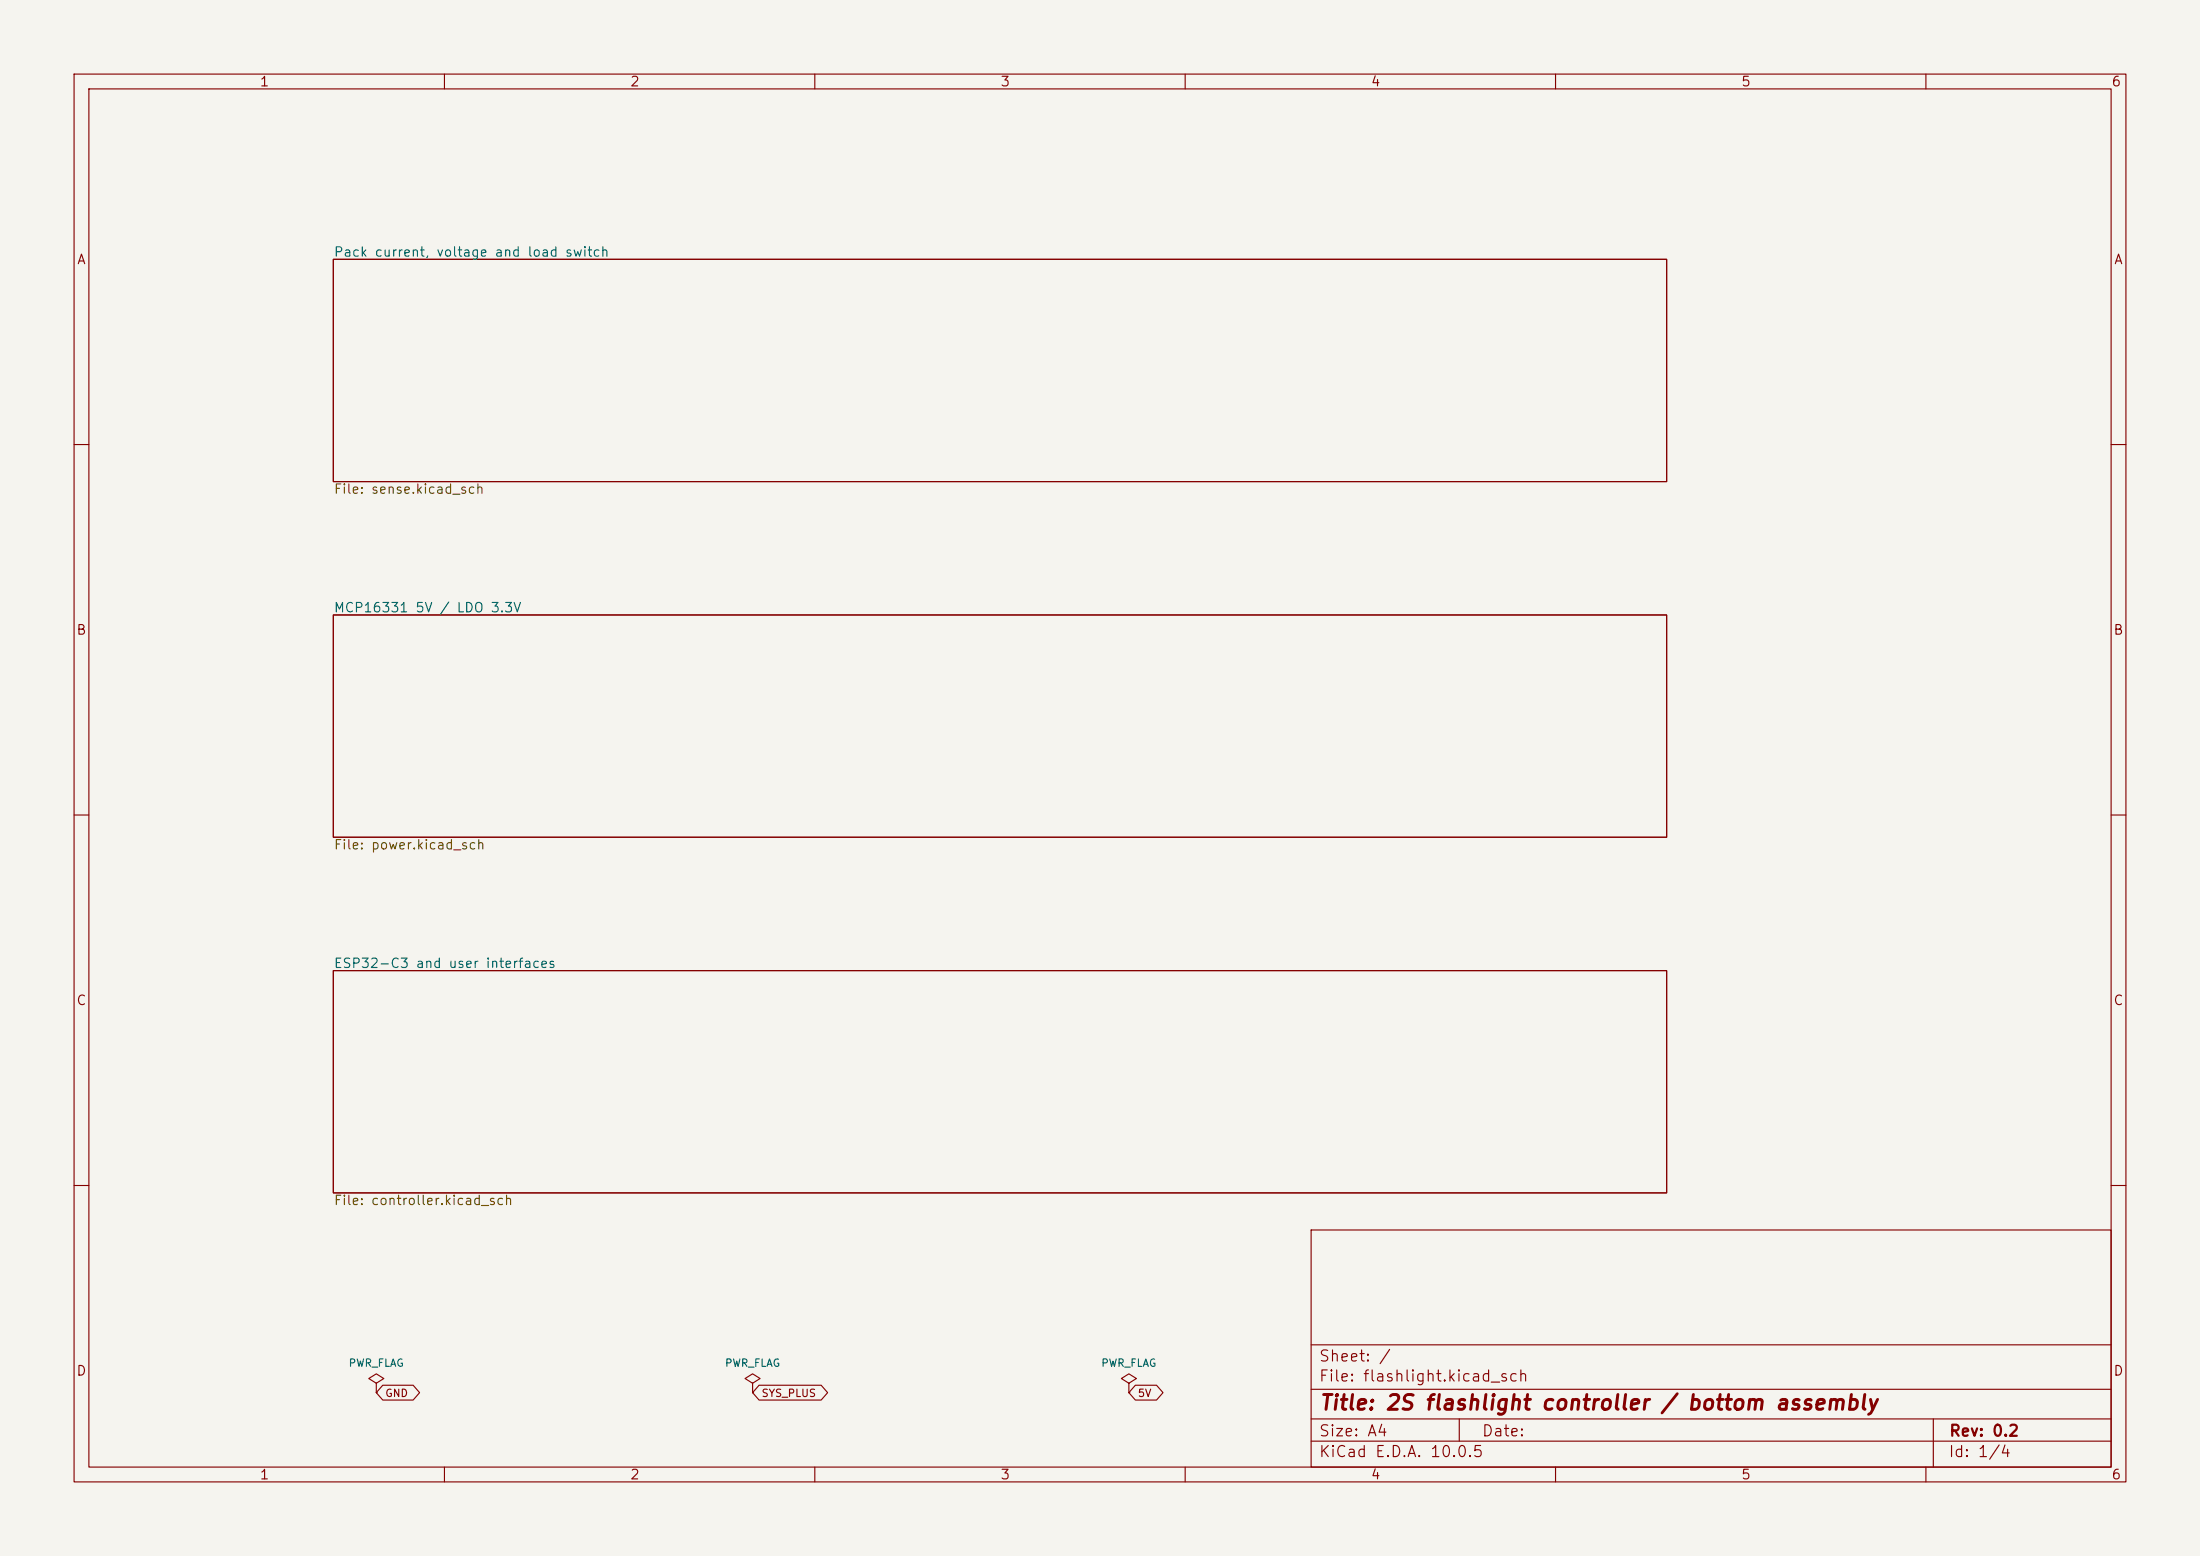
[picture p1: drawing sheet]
<svg xmlns="http://www.w3.org/2000/svg" width="297mm" height="210mm" viewBox="0 0 297 210" stroke-linecap="round" stroke-linejoin="round" font-family="sans-serif">
<path d="M0 0h297v210h-297z" fill="#f5f4ef" stroke="#f5f4ef" stroke-width=".14"/>
<g fill="none" stroke="#840000" stroke-width=".15">
<path d="M10 10h277v190h-277zM12 12h273v186h-273zM60 10v2M110 10v2M160 10v2M210 10v2M260 10v2M45 35h180v30h-180zM10 60h2M285 60h2M45 83h180v30h-180zM10 110h2"/>
<path d="M285 110h2M45 131h180v30h-180zM10 160h2M177 166h108v32h-108zM285 160h2M50.8 186.7l1-.6-1-.7-1 .7 1 .6v1.3M50.8 188h.1M51.7 187h4.1l.8 1-.8 1h-4.1l-.9-1zM60 198v2M101.6 186.7l1-.6-1-.7-1 .7 1 .6v1.3M101.6 188h.1M102.5 187h8.4l.8 1-.8 1h-8.4l-.9-1z"/>
<path d="M110 198v2M152.4 186.7l1-.6-1-.7-1 .7 1 .6v1.3M152.4 188h.1M153.3 187h2.8l.9 1-.9 1h-2.8l-.9-1zM160 198v2M177 194.5h108M177 191.5h108M177 187.5h108M177 181.5h108M197 191.5v3M210 198v2M260 198v2"/>
<path d="M261 191.5v6.5"/>
</g>
<text font-size="2" fill="#840000" x="178" y="190.8">Title: 2S flashlight controller / bottom assembly</text>
<g font-size="1.5" fill="#840000">
<text x="178" y="184.1">Sheet: /</text>
<text x="178" y="186.8">File: flashlight.kicad_sch</text>
<text x="178" y="197">KiCad E.D.A. 10.0.5</text>
<text x="178" y="194.2">Size: A4</text>
<text x="200" y="194.2">Date:</text>
<text x="263" y="197">Id: 1/4</text>
<text x="263" y="194.2">Rev: 0.2</text>
</g>
<g font-size="1.3" fill="#840000">
<text x="35" y="12">1</text>
<text x="85" y="12">2</text>
<text x="135" y="12">3</text>
<text x="185" y="12">4</text>
<text x="235" y="12">5</text>
<text x="285" y="12">6</text>
<text x="10.3" y="36">A</text>
<text x="285.3" y="36">A</text>
<text x="10.2" y="86">B</text>
<text x="285.2" y="86">B</text>
<text x="10.2" y="136">C</text>
<text x="285.2" y="136">C</text>
<text x="10.2" y="186">D</text>
<text x="285.2" y="186">D</text>
<text x="35" y="200">1</text>
<text x="85" y="200">2</text>
<text x="135" y="200">3</text>
<text x="185" y="200">4</text>
<text x="235" y="200">5</text>
<text x="285" y="200">6</text>
</g>
<g font-size="1.3" fill="#006464">
<text x="45" y="35">Pack current, voltage and load switch</text>
<text x="45" y="83">MCP16331 5V / LDO 3.3V</text>
<text x="45" y="131">ESP32-C3 and user interfaces</text>
</g>
<g font-size="1.3" fill="#725600">
<text x="45" y="67">File: sense.kicad_sch</text>
<text x="45" y="115">File: power.kicad_sch</text>
<text x="45" y="163">File: controller.kicad_sch</text>
</g>
<g font-size="1" fill="#006464">
<text x="47" y="184.7">PWR_FLAG</text>
<text x="97.8" y="184.7">PWR_FLAG</text>
<text x="148.6" y="184.7">PWR_FLAG</text>
</g>
<g font-size="1" fill="#840000">
<text x="51.9" y="188.8">GND</text>
<text x="102.7" y="188.8">SYS_PLUS</text>
<text x="153.5" y="188.8">5V</text>
</g>
</svg>
